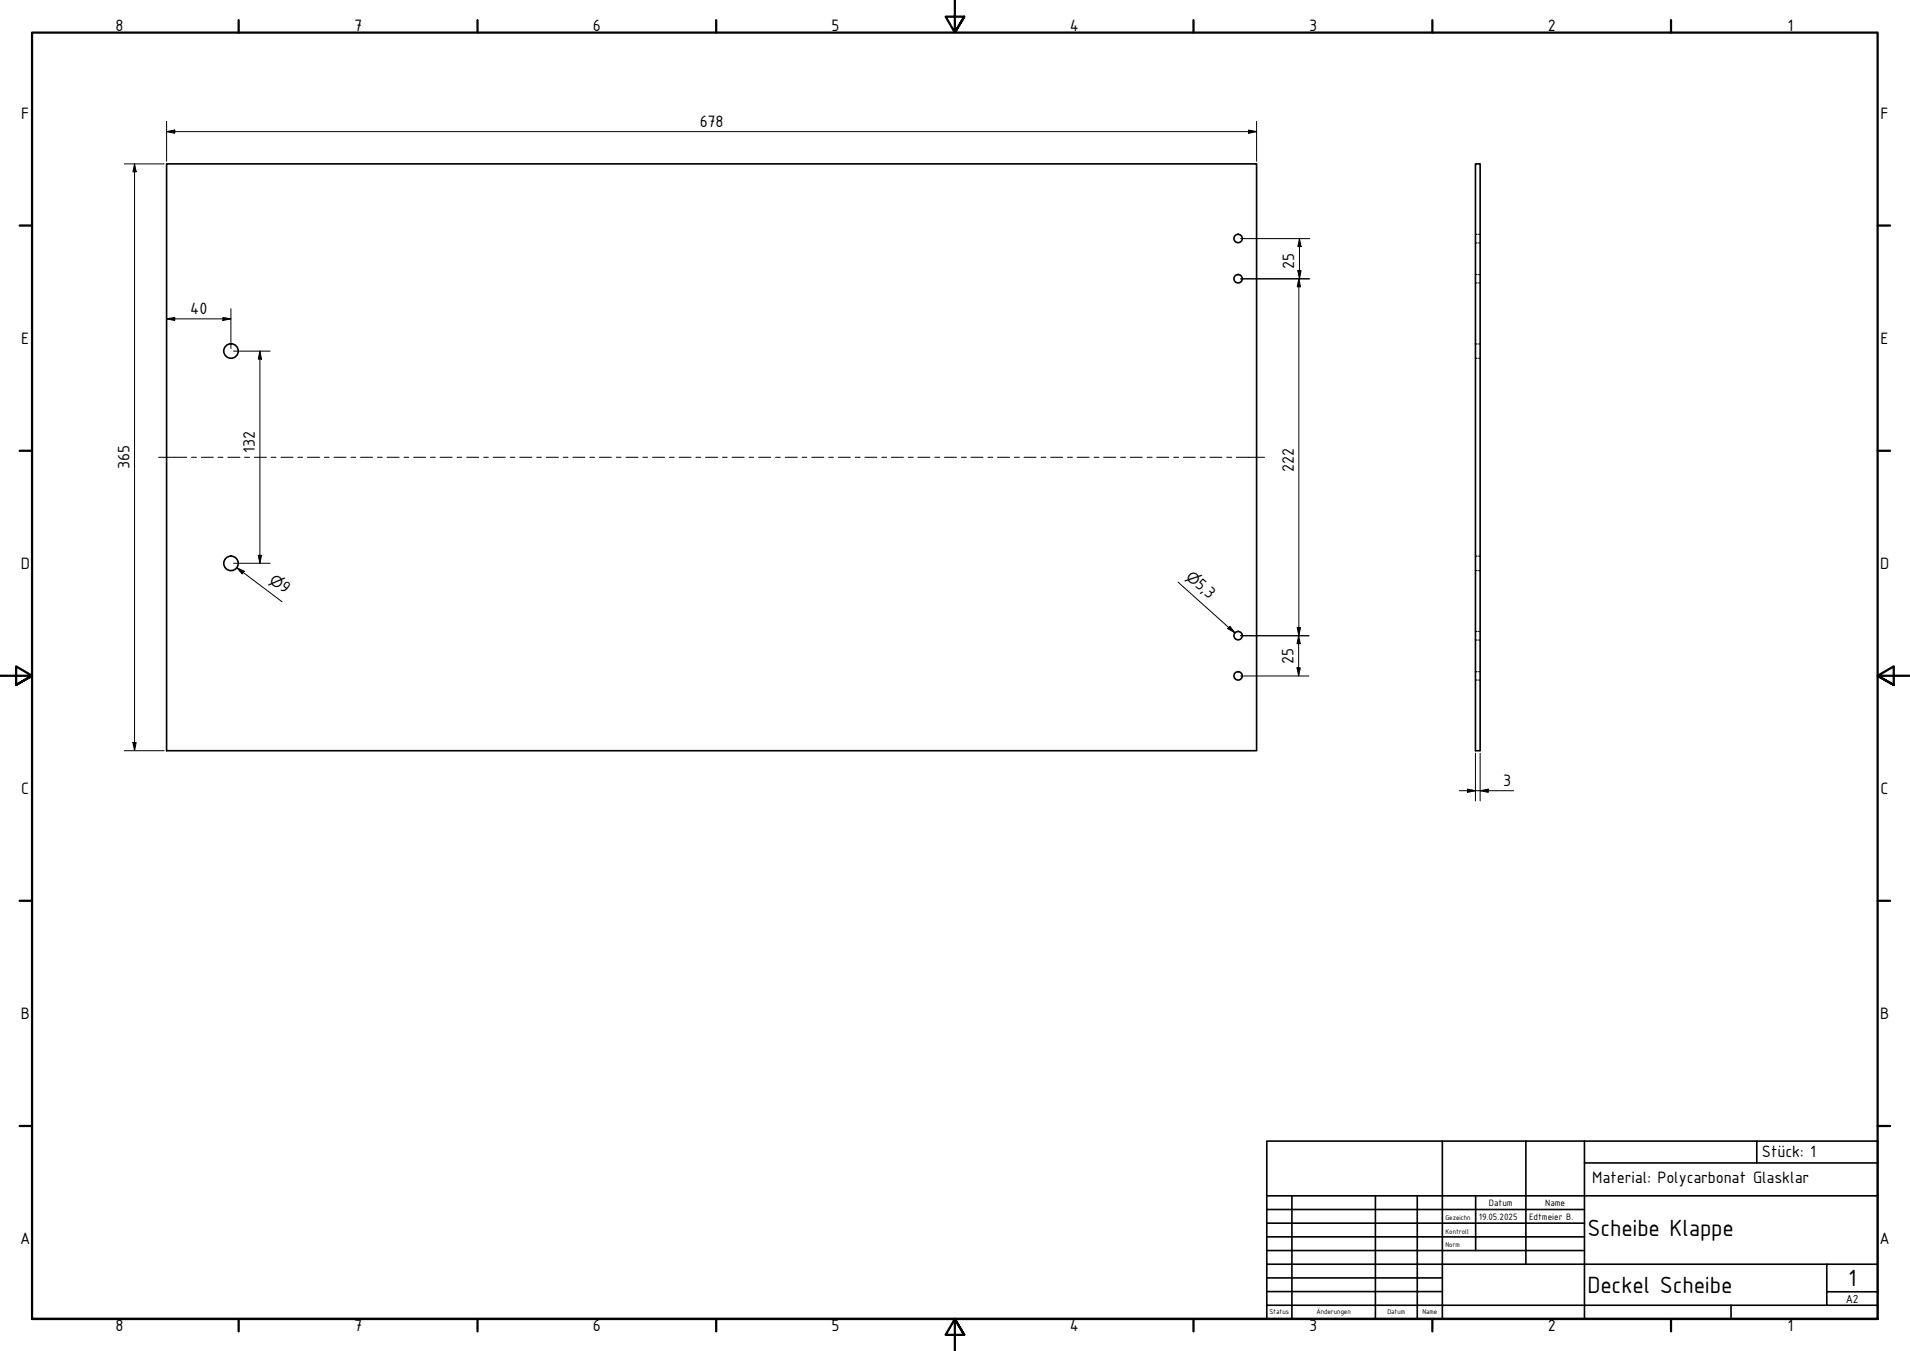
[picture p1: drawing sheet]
<svg xmlns="http://www.w3.org/2000/svg" width="594mm" height="420mm" viewBox="0 0 594 420" stroke-linecap="round" stroke-linejoin="round" font-family="sans-serif">
<!-- layer: Sichtbar (ISO) -->
<g fill="none" stroke="#000" stroke-width=".51">
<path d="M51.8 51h339v182.5h-339zM458.9 51h1.5v182.5h-1.5z"/>
<circle cx="385.1" cy="74.2" r="1.3"/>
<circle cx="385.1" cy="86.7" r="1.3"/>
<circle cx="71.9" cy="109.2" r="2.25"/>
<circle cx="71.9" cy="175.2" r="2.25"/>
<circle cx="385.1" cy="197.7" r="1.3"/>
<circle cx="385.1" cy="210.2" r="1.3"/>
</g>
<!-- layer: Verdeckt (ISO) -->
<g fill="none" stroke="#000" stroke-width=".38">
<path d="M458.9 75.5h.5M458.9 72.9h.5M459.9 75.5h.5M459.9 72.9h.5M458.9 88h.5M458.9 85.4h.5M459.9 88h.5M459.9 85.4h.5M458.9 111.4h.5M458.9 107h.5M459.9 111.4h.5M459.9 107h.5"/>
<path d="M458.9 177.5h.5M458.9 173h.5M459.9 177.5h.5M459.9 173h.5M458.9 199.1h.5M458.9 196.4h.5M459.9 199.1h.5M459.9 196.4h.5M458.9 211.5h.5M458.9 208.9h.5M459.9 211.5h.5M459.9 208.9h.5"/>
</g>
<!-- layer: Rahmen (ISO) -->
<g fill="none" stroke="#000" stroke-width=".7">
<path d="M74.2 6.3v3.8M148.5 6.3v3.8M222.8 6.3v3.8M297 .2v9.9l-2.9-4.9h5.8l-2.9 4.9 2.9-4.9M371.2 6.3v3.8M445.5 6.3v3.8M519.7 6.3v3.8M6.1 70.1h3.9M584 70.1h3.9M6.1 140.2h3.9M584 140.2h3.9M0 210.2h10l-5-3v5.8l5-2.8-5 2.8"/>
<path d="M594 210.2h-10l5-3v5.8l-5-2.8 5 2.8M6.1 280.1h3.9M584 280.1h3.9M6.1 350.2h3.9M584 350.2h3.9M10 410.2v-400.1h574v400.1h-574h574M74.2 410.2v3.9M148.5 410.2v3.9M222.8 410.2v3.9M299.9 415.1l-2.9-4.9 2.9 4.9h-5.8l2.9-4.9v10M371.2 410.2v3.9M445.5 410.2v3.9"/>
<path d="M519.7 410.2v3.9"/>
</g>
<!-- layer: Titel (ISO) -->
<g fill="none" stroke="#000" stroke-width=".51">
<path d="M394 354.9h190v55.3h-190zM448.6 354.9v55.3M474.6 354.9v38.3M492.8 354.9v55.3M546.4 354.9v6.8M394 376.2h98.8M394 371.9h190M401.8 371.9v38.3M427.8 371.9v38.3M440.8 371.9v38.3M459 371.9v17M492.8 361.7h91.2"/>
<path d="M394 380.4h98.8M394 384.7h98.8M394 388.9h98.8M394 393.2h190M394 397.4h54.6M568.2 393.2v12.7M394 405.9h190M394 401.7h54.6M538.4 405.9v4.3M568.2 401.7h15.8"/>
</g>
<g fill="none" stroke="#000" stroke-width=".31">
<path d="M51.8 37.8v12.3M390.8 37.8v12.3M38.7 51h12.4M41.8 51l.6 2.4h-1.1zM41.8 51v182.5M51.8 40.9l2.6-.5v1zM51.8 40.9h339M388.4 40.4l2.4 .5-2.4 .5zM385.9 74.2h21.5M404.2 74.2l.5 2.5h-1zM404.2 74.2v12.5M51.8 99.2l2.6-.5v1z"/>
<path d="M51.8 99.2h20M69.3 98.7l2.5 .5-2.5 .5zM71.8 96v12.4M385.9 86.7h21.5M403.7 84.2h1l-.5 2.5zM404 86.7l.5 2.5h-1zM404 86.7l-.1 123.5M72.6 109.2h11.4M80.8 109.2l.5 2.5h-1zM80.8 109.2v66M72.6 175.2h11.4M73.7 176.6l2.2 1.1-.6 .8z"/>
<path d="M73.7 176.6l14.1 10.6M80.3 172.7h1l-.5 2.5zM366.4 181l17.7 15.8M382.6 194.8l1.5 2-2.2-1.3zM385.9 197.7h21.3M403.5 195.2h1l-.5 2.5zM403.9 197.7l.5 2.5h-1zM385.9 210.2h21.2M403.4 207.7h1l-.5 2.5zM38.7 233.5h12.4M41.3 230.9h1.1l-.6 2.6zM458.9 234.2v14.9"/>
<path d="M460.4 234.2v14.9M453.9 245.9h16.9M456.4 245.4l2.5 .5-2.5 .5zM460.4 245.9l2.5-.5v1z"/>
</g>
<g fill="#000">
<path d="M41.8 51l.6 2.4h-1.1z" fill-rule="evenodd"/>
<path d="M51.8 40.9l2.6-.5v1z" fill-rule="evenodd"/>
<path d="M388.4 40.4l2.4 .5-2.4 .5z" fill-rule="evenodd"/>
<path d="M404.2 74.2l.5 2.5h-1z" fill-rule="evenodd"/>
<path d="M51.8 99.2l2.6-.5v1z" fill-rule="evenodd"/>
<path d="M69.3 98.7l2.5 .5-2.5 .5z" fill-rule="evenodd"/>
<path d="M403.7 84.2h1l-.5 2.5z" fill-rule="evenodd"/>
<path d="M404 86.7l.5 2.5h-1z" fill-rule="evenodd"/>
<path d="M80.8 109.2l.5 2.5h-1z" fill-rule="evenodd"/>
<path d="M73.7 176.6l2.2 1.1-.6 .8z" fill-rule="evenodd"/>
<path d="M80.3 172.7h1l-.5 2.5z" fill-rule="evenodd"/>
<path d="M382.6 194.8l1.5 2-2.2-1.3z" fill-rule="evenodd"/>
<path d="M403.5 195.2h1l-.5 2.5z" fill-rule="evenodd"/>
<path d="M403.4 207.7h1l-.5 2.5z" fill-rule="evenodd"/>
<path d="M403.9 197.7l.5 2.5h-1z" fill-rule="evenodd"/>
<path d="M41.3 230.9h1.1l-.6 2.6z" fill-rule="evenodd"/>
<path d="M456.4 245.4l2.5 .5-2.5 .5z" fill-rule="evenodd"/>
<path d="M460.4 245.9l2.5-.5v1z" fill-rule="evenodd"/>
</g>
<!-- layer: Mittellinie (ISO) -->
<g fill="none" stroke="#000" stroke-width=".31">
<path d="M49.3 142.2h8.8M59.6 142.2h1.5M62.6 142.2h3.8M67.8 142.2h1.5M70.9 142.2h3.7M76.1 142.2h1.5M79.1 142.2h3.8M84.3 142.2h1.6M87.4 142.2h3.7M92.6 142.2h1.5M95.6 142.2h3.8M100.9 142.2h1.5"/>
<path d="M103.9 142.2h3.7M109.2 142.2h1.4M112.1 142.2h3.8M117.4 142.2h1.5M120.4 142.2h3.7M125.7 142.2h1.4M128.7 142.2h3.7M133.9 142.2h1.5M136.9 142.2h3.8M142.2 142.2h1.4M145.2 142.2h3.7M150.4 142.2h1.5"/>
<path d="M153.4 142.2h3.8M158.7 142.2h1.4M161.7 142.2h3.7M166.9 142.2h1.5M169.9 142.2h3.8M175.2 142.2h1.5M178.2 142.2h3.7M183.5 142.2h1.4M186.4 142.2h3.8M191.7 142.2h1.5M194.7 142.2h3.7M200 142.2h1.4"/>
<path d="M202.9 142.2h3.8M208.2 142.2h1.5M211.2 142.2h3.7M216.5 142.2h1.4M219.5 142.2h3.7M224.7 142.2h1.5M227.7 142.2h3.8M233 142.2h1.4M236 142.2h3.7M241.2 142.2h1.5M244.2 142.2h3.8M249.5 142.2h1.5"/>
<path d="M252.5 142.2h3.7M257.7 142.2h1.5M260.7 142.2h3.8M266 142.2h1.5M269 142.2h3.7M274.3 142.2h1.5M277.2 142.2h3.8M282.5 142.2h1.5M285.5 142.2h3.7M290.8 142.2h1.5M293.8 142.2h3.7M299 142.2h1.5"/>
<path d="M302 142.2h3.8M307.3 142.2h1.5M310.3 142.2h3.7M315.5 142.2h1.6M318.5 142.2h3.8M323.8 142.2h1.5M326.8 142.2h3.7M332 142.2h1.6M335 142.2h3.8M340.3 142.2h1.5M343.3 142.2h3.7M348.6 142.2h1.5"/>
<path d="M351.5 142.2h3.8M356.8 142.2h1.5M359.8 142.2h3.7M365.1 142.2h1.5M368 142.2h3.8M373.3 142.2h1.5M376.3 142.2h3.7M381.6 142.2h1.5M384.6 142.2h8.7"/>
</g>
<g font-size="7.9">
<text x="493.8" y="384.3">Scheibe Klappe</text>
<text x="574.9" y="400">1</text>
<text x="493.8" y="402.1">Deckel Scheibe</text>
</g>
<g font-size="5.5">
<text x="35.9" y="9.8">8</text>
<text x="110.2" y="9.8">7</text>
<text x="184.4" y="9.8">6</text>
<text x="258.6" y="9.8">5</text>
<text x="332.7" y="9.8">4</text>
<text x="407.2" y="9.8">3</text>
<text x="481.4" y="9.8">2</text>
<text x="556" y="9.8">1</text>
<text x="6.6" y="36.9">F</text>
<text x="217.7" y="39.3">678</text>
<text x="584.9" y="36.9">F</text>
<text x="402.5" y="83.5" transform="rotate(-90 402.5 83.5)">25</text>
<text x="59.2" y="97.6">40</text>
<text x="6.6" y="106.9">E</text>
<text x="584.9" y="106.9">E</text>
<text x="79.2" y="140.8" transform="rotate(-90 79.2 140.8)">132</text>
<text x="40.3" y="145.8" transform="rotate(-90 40.3 145.8)">365</text>
<text x="402.4" y="146.7" transform="rotate(-90 402.4 146.7)">222</text>
<text x="6.5" y="176.9">D</text>
<text x="584.8" y="176.9">D</text>
<text x="86.7" y="183.2" transform="rotate(37 86.7 183.2)">9</text>
<text x="371.5" y="182.4" transform="rotate(42 371.5 182.4)">5,3</text>
<text x="402.3" y="206.4" transform="rotate(-90 402.3 206.4)">25</text>
<text x="467.6" y="244.3">3</text>
<text x="6.6" y="246.9">C</text>
<text x="584.9" y="246.9">C</text>
<text x="6.5" y="316.9">B</text>
<text x="584.8" y="316.9">B</text>
<text x="548" y="359.8">Stück: 1</text>
<text x="495.2" y="368">Material: Polycarbonat Glasklar</text>
<text x="6.3" y="386.9">A</text>
<text x="584.6" y="386.9">A</text>
<text x="35.9" y="414.1">8</text>
<text x="110.2" y="414.1">7</text>
<text x="184.4" y="414.1">6</text>
<text x="258.6" y="414.1">5</text>
<text x="332.7" y="414.1">4</text>
<text x="407.2" y="414.1">3</text>
<text x="481.4" y="414.1">2</text>
<text x="556" y="414.1">1</text>
</g>
<g font-size="4.6">
<text x="368.6" y="179.7" transform="rotate(42 368.6 179.7)">⌀</text>
<text x="83.5" y="180.9" transform="rotate(37 83.5 180.9)">⌀</text>
</g>
<text font-size="3.9" x="574.1" y="405.1">A2</text>
<g font-size="3.1">
<text x="463.1" y="375.1">Datum</text>
<text x="480.6" y="375.1">Name</text>
<text x="460" y="379.4">19.05.2025</text>
<text x="475.6" y="379.4">Edtmeier B.</text>
</g>
<g font-size="2.3">
<text x="449.6" y="379.4">Gezeichn</text>
<text x="449.6" y="383.6">Kontroll</text>
<text x="449.6" y="387.9">Norm</text>
<text x="394.8" y="408.8">Status</text>
<text x="409.4" y="408.8">Änderungen</text>
<text x="431.5" y="408.8">Datum</text>
<text x="442.4" y="408.8">Name</text>
</g>
</svg>
